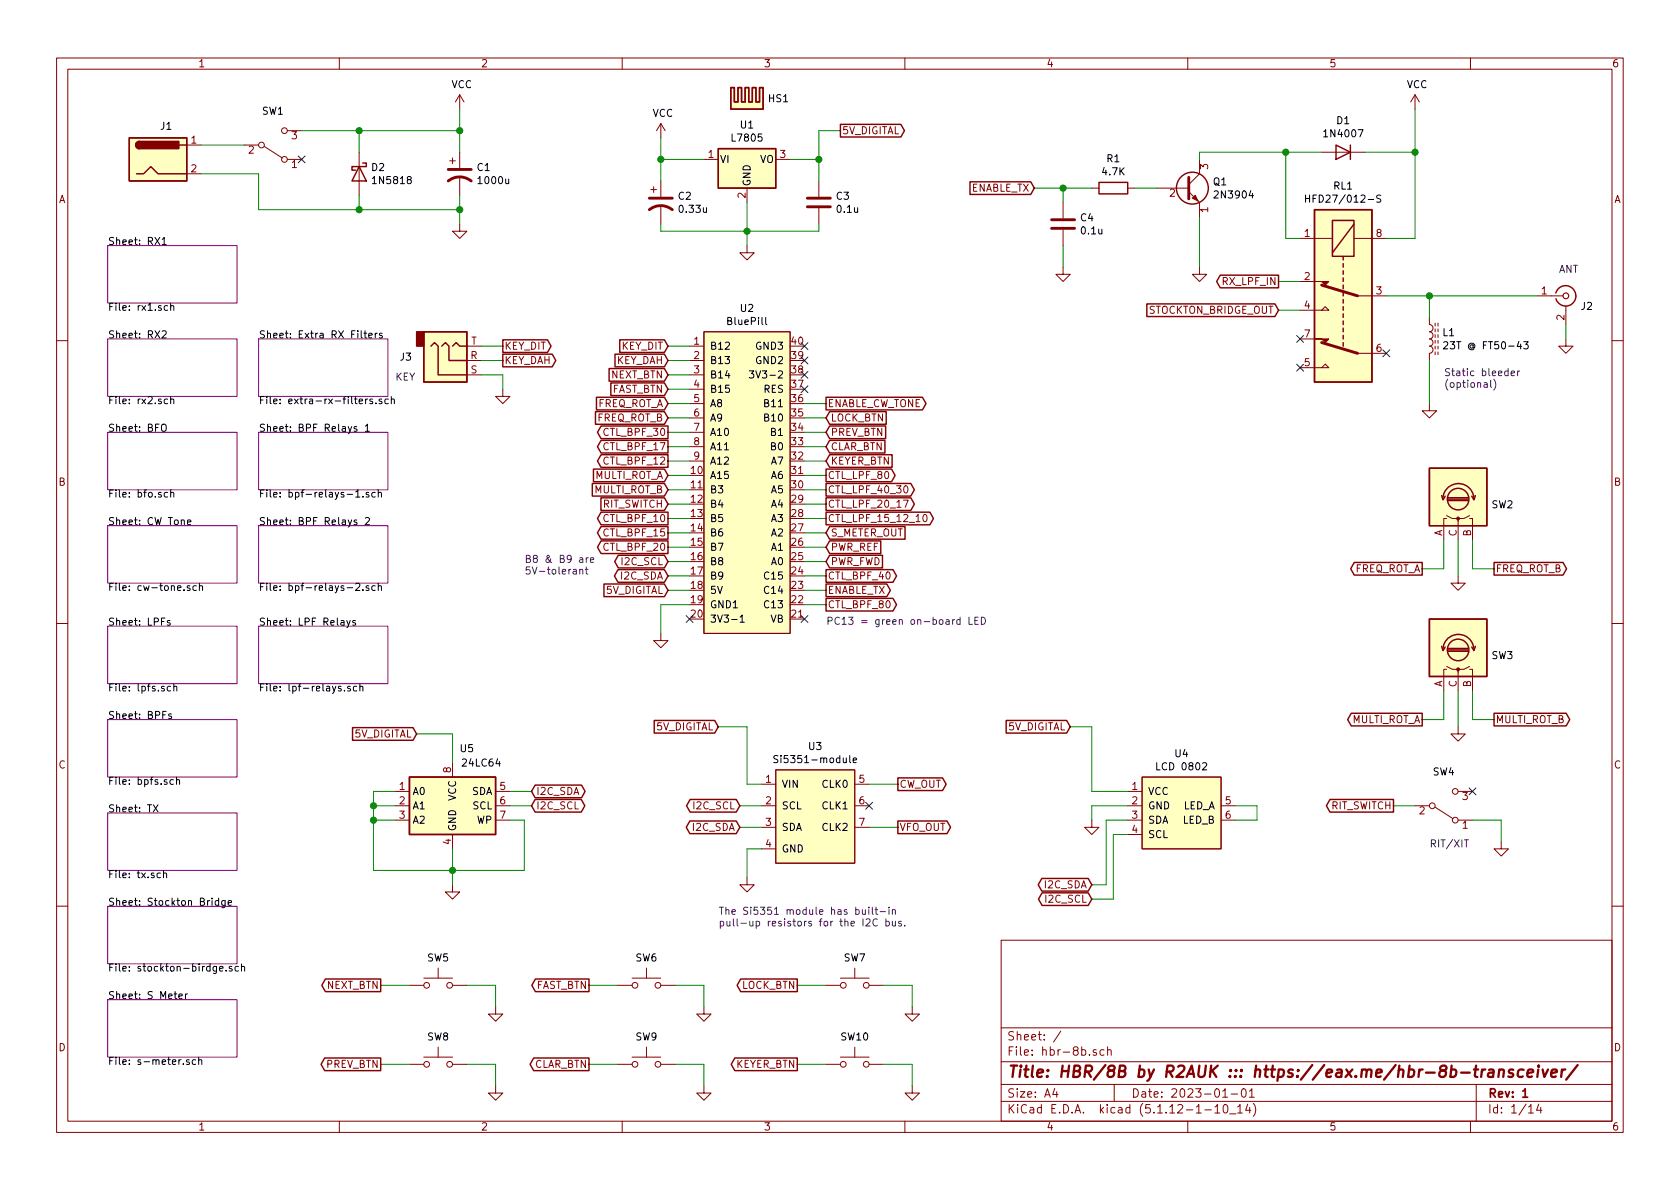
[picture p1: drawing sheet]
EESchema Schematic File Version 4
EELAYER 30 0
EELAYER END
$Descr A4 11693 8268
encoding utf-8
Sheet 1 14
Title "HBR/8B by R2AUK ::: https://eax.me/hbr-8b-transceiver/"
Date "2023-01-01"
Rev "1"
Comp ""
Comment1 ""
Comment2 ""
Comment3 ""
Comment4 ""
$EndDescr
$Sheet
S 750  4350 900  400 
U 62866BC1
F0 "LPFs" 50
F1 "lpfs.sch" 50
$EndSheet
$Sheet
S 750  5000 900  400 
U 628FB22A
F0 "BPFs" 50
F1 "bpfs.sch" 50
$EndSheet
$Comp
L Connector:Barrel_Jack J1
U 1 1
P 1100 1100
F 0 "J1" H 1157 1333 50  0000 C CNN
F 1 "Barrel_Jack" H 1157 1334 50  0001 C CNN
F 2 "" H 1150 1060 50  0001 C CNN
F 3 "~" H 1150 1060 50  0001 C CNN
	1    1100 1100
	1    0    0    -1  
$EndComp
$Comp
L Switch:SW_SPDT SW1
U 1 1
P 1900 1000
F 0 "SW1" H 1900 767 50  0000 C CNN
F 1 "SW_SPDT" H 1900 766 50  0001 C CNN
F 2 "" H 1900 1000 50  0001 C CNN
F 3 "~" H 1900 1000 50  0001 C CNN
	1    1900 1000
	1    0    0    1   
$EndComp
$Comp
L Diode:1N5818 D2
U 1 1
P 2500 1200
F 0 "D2" V 2454 1280 50  0000 L CNN
F 1 "1N5818" V 2545 1280 50  0000 L CNN
F 2 "Diode_THT:D_DO-41_SOD81_P10.16mm_Horizontal" H 2500 1025 50  0001 C CNN
F 3 "http://www.vishay.com/docs/88525/1n5817.pdf" H 2500 1200 50  0001 C CNN
	1    2500 1200
	0    1    1    0   
$EndComp
$Comp
L Device:CP1 C1
U 1 1
P 3200 1200
F 0 "C1" H 3315 1246 50  0000 L CNN
F 1 "1000u" H 3315 1155 50  0000 L CNN
F 2 "" H 3200 1200 50  0001 C CNN
F 3 "~" H 3200 1200 50  0001 C CNN
	1    3200 1200
	1    0    0    -1  
$EndComp
$Comp
L power:GND #PWR04
U 1 1
P 3200 1550
F 0 "#PWR04" H 3200 1300 50  0001 C CNN
F 1 "GND" H 3205 1377 50  0001 C CNN
F 2 "" H 3200 1550 50  0001 C CNN
F 3 "" H 3200 1550 50  0001 C CNN
	1    3200 1550
	1    0    0    -1  
$EndComp
$Comp
L power:VCC #PWR01
U 1 1
P 3200 750
F 0 "#PWR01" H 3200 600 50  0001 C CNN
F 1 "VCC" H 3215 923 50  0000 C CNN
F 2 "" H 3200 750 50  0001 C CNN
F 3 "" H 3200 750 50  0001 C CNN
	1    3200 750 
	1    0    0    -1  
$EndComp
NoConn ~ 2100 1100
Wire Wire Line
	1400 1000 1700 1000
Wire Wire Line
	3200 900  3200 750 
Wire Wire Line
	1400 1200 1800 1200
Wire Wire Line
	1800 1200 1800 1450
Wire Wire Line
	1800 1450 2500 1450
Wire Wire Line
	3200 1450 3200 1550
Wire Wire Line
	3200 1450 3200 1350
Connection ~ 3200 1450
Wire Wire Line
	3200 1050 3200 900 
Connection ~ 3200 900 
Wire Wire Line
	2100 900  2500 900 
Wire Wire Line
	2500 900  2500 1050
Connection ~ 2500 900 
Wire Wire Line
	2500 900  3200 900 
Wire Wire Line
	2500 1350 2500 1450
Connection ~ 2500 1450
Wire Wire Line
	2500 1450 3200 1450
$Sheet
S 750  3000 900  400 
U 62C0C022
F0 "BFO" 50
F1 "bfo.sch" 50
$EndSheet
$Sheet
S 750  2350 900  400 
U 62CCEF11
F0 "RX2" 50
F1 "rx2.sch" 50
$EndSheet
$Sheet
S 750  1700 900  400 
U 62CCF0D3
F0 "RX1" 50
F1 "rx1.sch" 50
$EndSheet
$Comp
L Relay:G2RL-2-ASI-DC5 RL?
U 1 1
P 9350 2050
AR Path="/62866BC1/62EBD5F8" Ref="RL?"  Part="1" 
AR Path="/628FB22A/62EBD5F8" Ref="RL?"  Part="1" 
AR Path="/62EBD5F8" Ref="RL1"  Part="1" 
F 0 "RL1" V 8583 2050 50  0000 C CNN
F 1 "HFD27/012-S" V 8674 2050 50  0000 C CNN
F 2 "Relay_THT:Relay_DPDT_Omron_G2RL" H 10000 2000 50  0001 L CNN
F 3 "https://omronfs.omron.com/en_US/ecb/products/pdf/en-g2rl.pdf" H 9350 2050 50  0001 C CNN
	1    9350 2050
	0    -1   1    0   
$EndComp
$Comp
L My_Library:BluePill U2
U 1 1
P 5200 2100
F 0 "U2" H 5200 2065 50  0000 C CNN
F 1 "BluePill" H 5200 1974 50  0000 C CNN
F 2 "" H 5200 2100 50  0001 C CNN
F 3 "" H 5200 2100 50  0001 C CNN
	1    5200 2100
	1    0    0    -1  
$EndComp
Text GLabel 4650 2500 0    50   Input ~ 0
KEY_DAH
Text GLabel 5750 2800 2    50   Output ~ 0
ENABLE_CW_TONE
Text GLabel 4650 2800 0    50   Input ~ 0
FREQ_ROT_A
Text GLabel 4650 2900 0    50   Input ~ 0
FREQ_ROT_B
Text GLabel 4650 3000 0    50   Output ~ 0
CTL_BPF_30
Text GLabel 4650 3100 0    50   Output ~ 0
CTL_BPF_17
Text GLabel 4650 3200 0    50   Output ~ 0
CTL_BPF_12
Text GLabel 4650 3300 0    50   Input ~ 0
MULTI_ROT_A
Text GLabel 4650 3400 0    50   Input ~ 0
MULTI_ROT_B
Text GLabel 4650 3500 0    50   Input ~ 0
RIT_SWITCH
Text GLabel 4650 3900 0    50   BiDi ~ 0
I2C_SCL
Text GLabel 4650 4000 0    50   BiDi ~ 0
I2C_SDA
NoConn ~ 4800 4300
Text GLabel 4650 4100 0    50   Input ~ 0
5V_DIGITAL
$Comp
L power:GND #PWR012
U 1 1
P 4600 4400
F 0 "#PWR012" H 4600 4150 50  0001 C CNN
F 1 "GND" H 4605 4227 50  0001 C CNN
F 2 "" H 4600 4400 50  0001 C CNN
F 3 "" H 4600 4400 50  0001 C CNN
	1    4600 4400
	1    0    0    -1  
$EndComp
Wire Wire Line
	4600 4400 4600 4200
Wire Wire Line
	4600 4200 4800 4200
NoConn ~ 5600 2400
NoConn ~ 5600 2500
NoConn ~ 5600 2600
NoConn ~ 5600 2700
Text GLabel 4650 2400 0    50   Input ~ 0
KEY_DIT
Text GLabel 4650 2700 0    50   Input ~ 0
FAST_BTN
Text GLabel 5750 3200 2    50   Input ~ 0
KEYER_BTN
Text GLabel 5750 3000 2    50   Input ~ 0
PREV_BTN
Text GLabel 5750 3100 2    50   Input ~ 0
CLAR_BTN
Text GLabel 4650 2600 0    50   Input ~ 0
NEXT_BTN
Text GLabel 5750 2900 2    50   Input ~ 0
LOCK_BTN
NoConn ~ 5600 4300
Wire Wire Line
	4650 2400 4800 2400
Wire Wire Line
	4800 2500 4650 2500
Wire Wire Line
	4650 2800 4800 2800
Wire Wire Line
	4800 2900 4650 2900
Wire Wire Line
	4800 3000 4650 3000
Wire Wire Line
	4650 3100 4800 3100
Wire Wire Line
	4800 3200 4650 3200
Wire Wire Line
	4650 3300 4800 3300
Wire Wire Line
	4800 3400 4650 3400
Wire Wire Line
	4650 3500 4800 3500
Wire Wire Line
	4650 3900 4800 3900
Wire Wire Line
	4650 4000 4800 4000
Wire Wire Line
	4650 4100 4800 4100
$Comp
L Regulator_Linear:LM7805_TO220 U?
U 1 1
P 5200 1100
AR Path="/62CCEF11/62CC3177" Ref="U?"  Part="1" 
AR Path="/62CC3177" Ref="U1"  Part="1" 
F 0 "U1" H 5200 1342 50  0000 C CNN
F 1 "L7805" H 5200 1251 50  0000 C CNN
F 2 "Package_TO_SOT_THT:TO-220-3_Vertical" H 5200 1325 50  0001 C CIN
F 3 "http://www.fairchildsemi.com/ds/LM/LM7805.pdf" H 5200 1050 50  0001 C CNN
	1    5200 1100
	1    0    0    -1  
$EndComp
$Comp
L power:GND #PWR?
U 1 1
P 5200 1700
AR Path="/62C0C022/62CC317D" Ref="#PWR?"  Part="1" 
AR Path="/62CCEF11/62CC317D" Ref="#PWR?"  Part="1" 
AR Path="/62CC317D" Ref="#PWR05"  Part="1" 
F 0 "#PWR05" H 5200 1450 50  0001 C CNN
F 1 "GND" H 5205 1527 50  0001 C CNN
F 2 "" H 5200 1700 50  0001 C CNN
F 3 "" H 5200 1700 50  0001 C CNN
	1    5200 1700
	1    0    0    -1  
$EndComp
$Comp
L Device:CP1 C?
U 1 1
P 4600 1400
AR Path="/62CCEF11/62CC3183" Ref="C?"  Part="1" 
AR Path="/62CC3183" Ref="C2"  Part="1" 
F 0 "C2" H 4715 1446 50  0000 L CNN
F 1 "0.33u" H 4715 1355 50  0000 L CNN
F 2 "" H 4600 1400 50  0001 C CNN
F 3 "~" H 4600 1400 50  0001 C CNN
	1    4600 1400
	1    0    0    -1  
$EndComp
$Comp
L Device:C C?
U 1 1
P 5700 1400
AR Path="/62C0C022/62CC3189" Ref="C?"  Part="1" 
AR Path="/62CCEF11/62CC3189" Ref="C?"  Part="1" 
AR Path="/62CC3189" Ref="C3"  Part="1" 
F 0 "C3" H 5815 1446 50  0000 L CNN
F 1 "0.1u" H 5815 1355 50  0000 L CNN
F 2 "" H 5738 1250 50  0001 C CNN
F 3 "~" H 5700 1400 50  0001 C CNN
	1    5700 1400
	1    0    0    -1  
$EndComp
$Comp
L power:VCC #PWR?
U 1 1
P 4600 950
AR Path="/62C0C022/62CC318F" Ref="#PWR?"  Part="1" 
AR Path="/62CCEF11/62CC318F" Ref="#PWR?"  Part="1" 
AR Path="/62CC318F" Ref="#PWR03"  Part="1" 
F 0 "#PWR03" H 4600 800 50  0001 C CNN
F 1 "VCC" H 4615 1123 50  0000 C CNN
F 2 "" H 4600 950 50  0001 C CNN
F 3 "" H 4600 950 50  0001 C CNN
	1    4600 950 
	1    0    0    -1  
$EndComp
Text GLabel 5850 900  2    50   Output ~ 0
5V_DIGITAL
Wire Wire Line
	4600 1550 4600 1600
Wire Wire Line
	4600 1600 5200 1600
Wire Wire Line
	5200 1600 5200 1700
Wire Wire Line
	5200 1600 5700 1600
Wire Wire Line
	5700 1600 5700 1550
Connection ~ 5200 1600
Wire Wire Line
	5700 1250 5700 1100
Wire Wire Line
	5700 900  5850 900 
Wire Wire Line
	5700 1100 5500 1100
Connection ~ 5700 1100
Wire Wire Line
	5700 1100 5700 900 
Wire Wire Line
	4600 950  4600 1100
Wire Wire Line
	4900 1100 4600 1100
Connection ~ 4600 1100
Wire Wire Line
	4600 1100 4600 1250
Wire Wire Line
	5200 1400 5200 1600
Text Notes 3650 4000 0    50   ~ 0
B8 & B9 are \n5V-tolerant
$Comp
L Mechanical:Heatsink HS1
U 1 1
P 5200 750
F 0 "HS1" H 5342 825 50  0000 L CNN
F 1 "Heatsink" H 5342 780 50  0001 L CNN
F 2 "" H 5212 750 50  0001 C CNN
F 3 "~" H 5212 750 50  0001 C CNN
	1    5200 750 
	1    0    0    -1  
$EndComp
Wire Wire Line
	4650 2600 4800 2600
Wire Wire Line
	4650 2700 4800 2700
Wire Wire Line
	5750 2800 5600 2800
Wire Wire Line
	5600 2900 5750 2900
Wire Wire Line
	5750 3000 5600 3000
Wire Wire Line
	5600 3100 5750 3100
Wire Wire Line
	5600 3200 5750 3200
$Comp
L Diode:1N4007 D1
U 1 1
P 9350 1050
F 0 "D1" H 9350 833 50  0000 C CNN
F 1 "1N4007" H 9350 924 50  0000 C CNN
F 2 "Diode_THT:D_DO-41_SOD81_P10.16mm_Horizontal" H 9350 875 50  0001 C CNN
F 3 "http://www.vishay.com/docs/88503/1n4001.pdf" H 9350 1050 50  0001 C CNN
	1    9350 1050
	-1   0    0    1   
$EndComp
$Comp
L power:VCC #PWR02
U 1 1
P 9850 750
F 0 "#PWR02" H 9850 600 50  0001 C CNN
F 1 "VCC" H 9865 923 50  0000 C CNN
F 2 "" H 9850 750 50  0001 C CNN
F 3 "" H 9850 750 50  0001 C CNN
	1    9850 750 
	1    0    0    -1  
$EndComp
$Comp
L Transistor_BJT:2N3904 Q1
U 1 1
P 8250 1300
F 0 "Q1" H 8440 1346 50  0000 L CNN
F 1 "2N3904" H 8440 1255 50  0000 L CNN
F 2 "Package_TO_SOT_THT:TO-92_Inline" H 8450 1225 50  0001 L CIN
F 3 "https://www.fairchildsemi.com/datasheets/2N/2N3904.pdf" H 8250 1300 50  0001 L CNN
	1    8250 1300
	1    0    0    -1  
$EndComp
$Comp
L Device:R R1
U 1 1
P 7750 1300
F 0 "R1" V 7543 1300 50  0000 C CNN
F 1 "4.7K" V 7634 1300 50  0000 C CNN
F 2 "" V 7680 1300 50  0001 C CNN
F 3 "~" H 7750 1300 50  0001 C CNN
	1    7750 1300
	0    1    1    0   
$EndComp
$Comp
L power:GND #PWR07
U 1 1
P 8350 1850
F 0 "#PWR07" H 8350 1600 50  0001 C CNN
F 1 "GND" H 8355 1677 50  0001 C CNN
F 2 "" H 8350 1850 50  0001 C CNN
F 3 "" H 8350 1850 50  0001 C CNN
	1    8350 1850
	1    0    0    -1  
$EndComp
NoConn ~ 9050 2350
NoConn ~ 9050 2550
$Comp
L Connector:Conn_Coaxial J2
U 1 1
P 10900 2050
F 0 "J2" H 11000 1979 50  0000 L CNN
F 1 "Conn_Coaxial" H 11000 1934 50  0001 L CNN
F 2 "" H 10900 2050 50  0001 C CNN
F 3 " ~" H 10900 2050 50  0001 C CNN
	1    10900 2050
	1    0    0    -1  
$EndComp
NoConn ~ 9650 2450
$Comp
L power:GND #PWR08
U 1 1
P 10900 2350
F 0 "#PWR08" H 10900 2100 50  0001 C CNN
F 1 "GND" H 10905 2177 50  0001 C CNN
F 2 "" H 10900 2350 50  0001 C CNN
F 3 "" H 10900 2350 50  0001 C CNN
	1    10900 2350
	1    0    0    -1  
$EndComp
Text GLabel 8900 1950 0    50   Output ~ 0
RX_LPF_IN
Text GLabel 8900 2150 0    50   Input ~ 0
STOCKTON_BRIDGE_OUT
Text Notes 10850 1900 0    50   ~ 0
ANT
Wire Wire Line
	10900 2350 10900 2250
Wire Wire Line
	9050 1950 8900 1950
Wire Wire Line
	9050 2150 8900 2150
Wire Wire Line
	9650 1650 9850 1650
Wire Wire Line
	9850 1650 9850 1050
Wire Wire Line
	9050 1650 8950 1650
Wire Wire Line
	8950 1650 8950 1050
Wire Wire Line
	8950 1050 9200 1050
Wire Wire Line
	9500 1050 9850 1050
Connection ~ 9850 1050
Wire Wire Line
	9850 1050 9850 750 
Wire Wire Line
	8350 1100 8350 1050
Wire Wire Line
	8350 1050 8950 1050
Connection ~ 8950 1050
Wire Wire Line
	8050 1300 7900 1300
Text Notes 5750 4350 0    50   ~ 0
PC13 = green on-board LED
Text GLabel 7200 1300 0    50   Input ~ 0
ENABLE_TX
$Comp
L Connector:AudioJack3 J3
U 1 1
P 3150 2500
F 0 "J3" H 2871 2479 50  0000 R CNN
F 1 "AudioJack3" H 2871 2524 50  0001 R CNN
F 2 "" H 3150 2500 50  0001 C CNN
F 3 "~" H 3150 2500 50  0001 C CNN
	1    3150 2500
	1    0    0    1   
$EndComp
Text Notes 2750 2650 0    50   ~ 0
KEY
Text GLabel 3500 2400 2    50   Output ~ 0
KEY_DIT
Text GLabel 3500 2500 2    50   Output ~ 0
KEY_DAH
$Comp
L power:GND #PWR09
U 1 1
P 3500 2700
F 0 "#PWR09" H 3500 2450 50  0001 C CNN
F 1 "GND" H 3505 2527 50  0001 C CNN
F 2 "" H 3500 2700 50  0001 C CNN
F 3 "" H 3500 2700 50  0001 C CNN
	1    3500 2700
	1    0    0    -1  
$EndComp
Wire Wire Line
	3500 2700 3500 2600
Wire Wire Line
	3500 2600 3350 2600
Wire Wire Line
	3500 2500 3350 2500
Wire Wire Line
	3350 2400 3500 2400
$Comp
L Device:Rotary_Encoder SW2
U 1 1
P 10150 3450
F 0 "SW2" V 10093 3220 50  0000 R CNN
F 1 "Rotary_Encoder" V 10048 3220 50  0001 R CNN
F 2 "" H 10000 3610 50  0001 C CNN
F 3 "~" H 10150 3710 50  0001 C CNN
	1    10150 3450
	0    -1   -1   0   
$EndComp
$Comp
L power:GND #PWR011
U 1 1
P 10150 4000
F 0 "#PWR011" H 10150 3750 50  0001 C CNN
F 1 "GND" H 10155 3827 50  0001 C CNN
F 2 "" H 10150 4000 50  0001 C CNN
F 3 "" H 10150 4000 50  0001 C CNN
	1    10150 4000
	1    0    0    -1  
$EndComp
Wire Wire Line
	10150 4000 10150 3750
Text GLabel 9900 3950 0    50   Output ~ 0
FREQ_ROT_A
Text GLabel 10400 3950 2    50   Output ~ 0
FREQ_ROT_B
Wire Wire Line
	9900 3950 10050 3950
Wire Wire Line
	10050 3950 10050 3750
Wire Wire Line
	10400 3950 10250 3950
Wire Wire Line
	10250 3950 10250 3750
$Comp
L Device:Rotary_Encoder SW3
U 1 1
P 10150 4500
F 0 "SW3" V 10093 4270 50  0000 R CNN
F 1 "Rotary_Encoder" V 10048 4270 50  0001 R CNN
F 2 "" H 10000 4660 50  0001 C CNN
F 3 "~" H 10150 4760 50  0001 C CNN
	1    10150 4500
	0    -1   -1   0   
$EndComp
$Comp
L power:GND #PWR013
U 1 1
P 10150 5050
F 0 "#PWR013" H 10150 4800 50  0001 C CNN
F 1 "GND" H 10155 4877 50  0001 C CNN
F 2 "" H 10150 5050 50  0001 C CNN
F 3 "" H 10150 5050 50  0001 C CNN
	1    10150 5050
	1    0    0    -1  
$EndComp
Wire Wire Line
	10150 5050 10150 4800
Text GLabel 9900 5000 0    50   Output ~ 0
MULTI_ROT_A
Text GLabel 10400 5000 2    50   Output ~ 0
MULTI_ROT_B
Wire Wire Line
	9900 5000 10050 5000
Wire Wire Line
	10050 5000 10050 4800
Wire Wire Line
	10400 5000 10250 5000
Wire Wire Line
	10250 5000 10250 4800
$Comp
L Switch:SW_SPDT SW4
U 1 1
P 10050 5600
F 0 "SW4" H 10050 5367 50  0000 C CNN
F 1 "SW_SPDT" H 10050 5366 50  0001 C CNN
F 2 "" H 10050 5600 50  0001 C CNN
F 3 "~" H 10050 5600 50  0001 C CNN
	1    10050 5600
	1    0    0    1   
$EndComp
Text Notes 9950 5900 0    50   ~ 0
RIT/XIT
Text GLabel 9700 5600 0    50   Output ~ 0
RIT_SWITCH
Wire Wire Line
	9700 5600 9850 5600
NoConn ~ 10250 5500
$Comp
L power:GND #PWR015
U 1 1
P 10450 5850
F 0 "#PWR015" H 10450 5600 50  0001 C CNN
F 1 "GND" H 10455 5677 50  0001 C CNN
F 2 "" H 10450 5850 50  0001 C CNN
F 3 "" H 10450 5850 50  0001 C CNN
	1    10450 5850
	1    0    0    -1  
$EndComp
Wire Wire Line
	10450 5850 10450 5700
Wire Wire Line
	10450 5700 10250 5700
$Comp
L Memory_EEPROM:24LC64 U5
U 1 1
P 3150 5600
F 0 "U5" H 3250 6000 50  0000 C CNN
F 1 "24LC64" H 3350 5900 50  0000 C CNN
F 2 "" H 3150 5600 50  0001 C CNN
F 3 "http://ww1.microchip.com/downloads/en/DeviceDoc/21189f.pdf" H 3150 5600 50  0001 C CNN
	1    3150 5600
	1    0    0    -1  
$EndComp
Text GLabel 2900 5100 0    50   Input ~ 0
5V_DIGITAL
Wire Wire Line
	2900 5100 3150 5100
Wire Wire Line
	3150 5100 3150 5300
$Comp
L power:GND #PWR017
U 1 1
P 3150 6150
F 0 "#PWR017" H 3150 5900 50  0001 C CNN
F 1 "GND" H 3155 5977 50  0001 C CNN
F 2 "" H 3150 6150 50  0001 C CNN
F 3 "" H 3150 6150 50  0001 C CNN
	1    3150 6150
	1    0    0    -1  
$EndComp
Wire Wire Line
	3150 6150 3150 6050
Wire Wire Line
	3150 6050 3650 6050
Wire Wire Line
	3650 6050 3650 5700
Wire Wire Line
	3650 5700 3550 5700
Connection ~ 3150 6050
Wire Wire Line
	3150 6050 3150 5900
Wire Wire Line
	3150 6050 2600 6050
Wire Wire Line
	2600 6050 2600 5700
Wire Wire Line
	2600 5500 2750 5500
Wire Wire Line
	2750 5600 2600 5600
Connection ~ 2600 5600
Wire Wire Line
	2600 5600 2600 5500
Wire Wire Line
	2600 5700 2750 5700
Connection ~ 2600 5700
Wire Wire Line
	2600 5700 2600 5600
Text GLabel 3700 5600 2    50   BiDi ~ 0
I2C_SCL
Text GLabel 3700 5500 2    50   BiDi ~ 0
I2C_SDA
Wire Wire Line
	3700 5500 3550 5500
Wire Wire Line
	3550 5600 3700 5600
$Comp
L My_Library:Si5351-module U3
U 1 1
P 5650 5250
F 0 "U3" H 5675 5315 50  0000 C CNN
F 1 "Si5351-module" H 5675 5224 50  0000 C CNN
F 2 "" H 5650 5250 50  0001 C CNN
F 3 "" H 5650 5250 50  0001 C CNN
	1    5650 5250
	1    0    0    -1  
$EndComp
NoConn ~ 6050 5600
Text GLabel 6250 5750 2    50   Output ~ 0
VFO_OUT
Wire Wire Line
	6250 5750 6050 5750
Text GLabel 6250 5450 2    50   Output ~ 0
CW_OUT
Wire Wire Line
	6250 5450 6050 5450
$Comp
L power:GND #PWR016
U 1 1
P 5200 6100
F 0 "#PWR016" H 5200 5850 50  0001 C CNN
F 1 "GND" H 5205 5927 50  0001 C CNN
F 2 "" H 5200 6100 50  0001 C CNN
F 3 "" H 5200 6100 50  0001 C CNN
	1    5200 6100
	1    0    0    -1  
$EndComp
Wire Wire Line
	5200 6100 5200 5900
Wire Wire Line
	5200 5900 5300 5900
Text GLabel 5000 5050 0    50   Input ~ 0
5V_DIGITAL
Wire Wire Line
	5200 5450 5300 5450
Text GLabel 5150 5750 0    50   BiDi ~ 0
I2C_SDA
Text GLabel 5150 5600 0    50   BiDi ~ 0
I2C_SCL
Wire Wire Line
	5150 5600 5300 5600
Wire Wire Line
	5300 5750 5150 5750
Wire Wire Line
	5000 5050 5200 5050
Wire Wire Line
	5200 5050 5200 5450
Text Notes 5000 6450 0    50   ~ 0
The Si5351 module has built-in\npull-up resistors for the I2C bus.
$Comp
L My_Library:LCD-module U4
U 1 1
P 8200 5350
F 0 "U4" H 8225 5465 50  0000 C CNN
F 1 "LCD 0802" H 8225 5374 50  0000 C CNN
F 2 "" H 8200 5350 50  0001 C CNN
F 3 "" H 8200 5350 50  0001 C CNN
	1    8200 5350
	1    0    0    -1  
$EndComp
Text GLabel 7450 5050 0    50   Input ~ 0
5V_DIGITAL
Wire Wire Line
	7450 5050 7600 5050
Wire Wire Line
	7600 5050 7600 5500
$Comp
L power:GND #PWR014
U 1 1
P 7600 5700
F 0 "#PWR014" H 7600 5450 50  0001 C CNN
F 1 "GND" H 7605 5527 50  0001 C CNN
F 2 "" H 7600 5700 50  0001 C CNN
F 3 "" H 7600 5700 50  0001 C CNN
	1    7600 5700
	1    0    0    -1  
$EndComp
Text GLabel 7600 6250 0    50   BiDi ~ 0
I2C_SCL
Text GLabel 7600 6150 0    50   BiDi ~ 0
I2C_SDA
Wire Wire Line
	7600 6250 7750 6250
Wire Wire Line
	7750 6250 7750 5800
Wire Wire Line
	7750 5800 7850 5800
Wire Wire Line
	7850 5700 7700 5700
Wire Wire Line
	7700 5700 7700 6150
Wire Wire Line
	7700 6150 7600 6150
Wire Wire Line
	7600 5700 7600 5600
Wire Wire Line
	7600 5600 7850 5600
Wire Wire Line
	7600 5500 7850 5500
Wire Wire Line
	8600 5600 8750 5600
Wire Wire Line
	8750 5600 8750 5700
Wire Wire Line
	8750 5700 8600 5700
$Comp
L Switch:SW_Push SW5
U 1 1
P 3050 6850
F 0 "SW5" H 3050 7043 50  0000 C CNN
F 1 "SW_Push" H 3050 7044 50  0001 C CNN
F 2 "" H 3050 7050 50  0001 C CNN
F 3 "~" H 3050 7050 50  0001 C CNN
	1    3050 6850
	1    0    0    -1  
$EndComp
Text GLabel 2650 6850 0    50   Output ~ 0
NEXT_BTN
$Comp
L power:GND #PWR018
U 1 1
P 3450 7000
F 0 "#PWR018" H 3450 6750 50  0001 C CNN
F 1 "GND" H 3455 6827 50  0001 C CNN
F 2 "" H 3450 7000 50  0001 C CNN
F 3 "" H 3450 7000 50  0001 C CNN
	1    3450 7000
	1    0    0    -1  
$EndComp
Wire Wire Line
	3450 7000 3450 6850
Wire Wire Line
	3450 6850 3250 6850
Wire Wire Line
	2850 6850 2650 6850
$Comp
L Switch:SW_Push SW6
U 1 1
P 4500 6850
F 0 "SW6" H 4500 7043 50  0000 C CNN
F 1 "SW_Push" H 4500 7044 50  0001 C CNN
F 2 "" H 4500 7050 50  0001 C CNN
F 3 "~" H 4500 7050 50  0001 C CNN
	1    4500 6850
	1    0    0    -1  
$EndComp
Text GLabel 4100 6850 0    50   Output ~ 0
FAST_BTN
$Comp
L power:GND #PWR019
U 1 1
P 4900 7000
F 0 "#PWR019" H 4900 6750 50  0001 C CNN
F 1 "GND" H 4905 6827 50  0001 C CNN
F 2 "" H 4900 7000 50  0001 C CNN
F 3 "" H 4900 7000 50  0001 C CNN
	1    4900 7000
	1    0    0    -1  
$EndComp
Wire Wire Line
	4900 7000 4900 6850
Wire Wire Line
	4900 6850 4700 6850
Wire Wire Line
	4300 6850 4100 6850
$Comp
L Switch:SW_Push SW7
U 1 1
P 5950 6850
F 0 "SW7" H 5950 7043 50  0000 C CNN
F 1 "SW_Push" H 5950 7044 50  0001 C CNN
F 2 "" H 5950 7050 50  0001 C CNN
F 3 "~" H 5950 7050 50  0001 C CNN
	1    5950 6850
	1    0    0    -1  
$EndComp
Text GLabel 5550 6850 0    50   Output ~ 0
LOCK_BTN
$Comp
L power:GND #PWR020
U 1 1
P 6350 7000
F 0 "#PWR020" H 6350 6750 50  0001 C CNN
F 1 "GND" H 6355 6827 50  0001 C CNN
F 2 "" H 6350 7000 50  0001 C CNN
F 3 "" H 6350 7000 50  0001 C CNN
	1    6350 7000
	1    0    0    -1  
$EndComp
Wire Wire Line
	6350 7000 6350 6850
Wire Wire Line
	6350 6850 6150 6850
Wire Wire Line
	5750 6850 5550 6850
$Comp
L Switch:SW_Push SW8
U 1 1
P 3050 7400
F 0 "SW8" H 3050 7593 50  0000 C CNN
F 1 "SW_Push" H 3050 7594 50  0001 C CNN
F 2 "" H 3050 7600 50  0001 C CNN
F 3 "~" H 3050 7600 50  0001 C CNN
	1    3050 7400
	1    0    0    -1  
$EndComp
Text GLabel 2650 7400 0    50   Output ~ 0
PREV_BTN
$Comp
L power:GND #PWR021
U 1 1
P 3450 7550
F 0 "#PWR021" H 3450 7300 50  0001 C CNN
F 1 "GND" H 3455 7377 50  0001 C CNN
F 2 "" H 3450 7550 50  0001 C CNN
F 3 "" H 3450 7550 50  0001 C CNN
	1    3450 7550
	1    0    0    -1  
$EndComp
Wire Wire Line
	3450 7550 3450 7400
Wire Wire Line
	3450 7400 3250 7400
Wire Wire Line
	2850 7400 2650 7400
$Comp
L Switch:SW_Push SW9
U 1 1
P 4500 7400
F 0 "SW9" H 4500 7593 50  0000 C CNN
F 1 "SW_Push" H 4500 7594 50  0001 C CNN
F 2 "" H 4500 7600 50  0001 C CNN
F 3 "~" H 4500 7600 50  0001 C CNN
	1    4500 7400
	1    0    0    -1  
$EndComp
Text GLabel 4100 7400 0    50   Output ~ 0
CLAR_BTN
$Comp
L power:GND #PWR022
U 1 1
P 4900 7550
F 0 "#PWR022" H 4900 7300 50  0001 C CNN
F 1 "GND" H 4905 7377 50  0001 C CNN
F 2 "" H 4900 7550 50  0001 C CNN
F 3 "" H 4900 7550 50  0001 C CNN
	1    4900 7550
	1    0    0    -1  
$EndComp
Wire Wire Line
	4900 7550 4900 7400
Wire Wire Line
	4900 7400 4700 7400
Wire Wire Line
	4300 7400 4100 7400
$Comp
L Switch:SW_Push SW10
U 1 1
P 5950 7400
F 0 "SW10" H 5950 7593 50  0000 C CNN
F 1 "SW_Push" H 5950 7594 50  0001 C CNN
F 2 "" H 5950 7600 50  0001 C CNN
F 3 "~" H 5950 7600 50  0001 C CNN
	1    5950 7400
	1    0    0    -1  
$EndComp
Text GLabel 5550 7400 0    50   Output ~ 0
KEYER_BTN
$Comp
L power:GND #PWR023
U 1 1
P 6350 7550
F 0 "#PWR023" H 6350 7300 50  0001 C CNN
F 1 "GND" H 6355 7377 50  0001 C CNN
F 2 "" H 6350 7550 50  0001 C CNN
F 3 "" H 6350 7550 50  0001 C CNN
	1    6350 7550
	1    0    0    -1  
$EndComp
Wire Wire Line
	6350 7550 6350 7400
Wire Wire Line
	6350 7400 6150 7400
Wire Wire Line
	5750 7400 5550 7400
$Sheet
S 750  3650 900  400 
U 62E8F1F8
F0 "CW Tone" 50
F1 "cw-tone.sch" 50
$EndSheet
$Sheet
S 750  5650 900  400 
U 62F29452
F0 "TX" 50
F1 "tx.sch" 50
$EndSheet
Text GLabel 5750 3800 2    50   Input ~ 0
PWR_REF
Text GLabel 5750 3900 2    50   Input ~ 0
PWR_FWD
Wire Wire Line
	5600 3800 5750 3800
Wire Wire Line
	5750 3900 5600 3900
Wire Wire Line
	5750 4100 5600 4100
Text GLabel 5750 4100 2    50   Output ~ 0
ENABLE_TX
$Sheet
S 750  6300 900  400 
U 6309584E
F0 "Stockton Bridge" 50
F1 "stockton-birdge.sch" 50
$EndSheet
$Sheet
S 750  6950 900  400 
U 63102909
F0 "S Meter" 50
F1 "s-meter.sch" 50
$EndSheet
Text GLabel 5750 3700 2    50   Input ~ 0
S_METER_OUT
Wire Wire Line
	5750 3700 5600 3700
$Sheet
S 1800 4350 900  400 
U 63A27CB7
F0 "LPF Relays" 50
F1 "lpf-relays.sch" 50
$EndSheet
Text GLabel 5750 3300 2    50   Output ~ 0
CTL_LPF_80
Text GLabel 5750 3400 2    50   Output ~ 0
CTL_LPF_40_30
Text GLabel 5750 3500 2    50   Output ~ 0
CTL_LPF_20_17
Text GLabel 5750 3600 2    50   Output ~ 0
CTL_LPF_15_12_10
Wire Wire Line
	5600 3300 5750 3300
Wire Wire Line
	5600 3400 5750 3400
Wire Wire Line
	5600 3500 5750 3500
Wire Wire Line
	5600 3600 5750 3600
Text GLabel 5750 4200 2    50   Output ~ 0
CTL_BPF_80
Text GLabel 5750 4000 2    50   Output ~ 0
CTL_BPF_40
Text GLabel 4650 3800 0    50   Output ~ 0
CTL_BPF_20
Text GLabel 4650 3700 0    50   Output ~ 0
CTL_BPF_15
Text GLabel 4650 3600 0    50   Output ~ 0
CTL_BPF_10
Wire Wire Line
	4650 3600 4800 3600
Wire Wire Line
	4800 3700 4650 3700
Wire Wire Line
	4650 3800 4800 3800
Wire Wire Line
	5600 4000 5750 4000
Wire Wire Line
	5600 4200 5750 4200
$Comp
L Device:C C?
U 1 1
P 7400 1550
AR Path="/62C0C022/63ACB0AC" Ref="C?"  Part="1" 
AR Path="/62CCEF11/63ACB0AC" Ref="C?"  Part="1" 
AR Path="/63ACB0AC" Ref="C4"  Part="1" 
F 0 "C4" H 7515 1596 50  0000 L CNN
F 1 "0.1u" H 7515 1505 50  0000 L CNN
F 2 "" H 7438 1400 50  0001 C CNN
F 3 "~" H 7400 1550 50  0001 C CNN
	1    7400 1550
	1    0    0    -1  
$EndComp
Wire Wire Line
	7200 1300 7400 1300
$Comp
L power:GND #PWR06
U 1 1
P 7400 1850
F 0 "#PWR06" H 7400 1600 50  0001 C CNN
F 1 "GND" H 7405 1677 50  0001 C CNN
F 2 "" H 7400 1850 50  0001 C CNN
F 3 "" H 7400 1850 50  0001 C CNN
	1    7400 1850
	1    0    0    -1  
$EndComp
Wire Wire Line
	8350 1500 8350 1850
Wire Wire Line
	7400 1850 7400 1700
Wire Wire Line
	7400 1400 7400 1300
Connection ~ 7400 1300
Wire Wire Line
	7400 1300 7600 1300
$Comp
L Device:L_Core_Ferrite L1
U 1 1
P 9950 2350
F 0 "L1" H 10038 2396 50  0000 L CNN
F 1 "23T @ FT50-43" H 10038 2305 50  0000 L CNN
F 2 "" H 9950 2350 50  0001 C CNN
F 3 "~" H 9950 2350 50  0001 C CNN
	1    9950 2350
	1    0    0    -1  
$EndComp
$Comp
L power:GND #PWR010
U 1 1
P 9950 2800
F 0 "#PWR010" H 9950 2550 50  0001 C CNN
F 1 "GND" H 9955 2627 50  0001 C CNN
F 2 "" H 9950 2800 50  0001 C CNN
F 3 "" H 9950 2800 50  0001 C CNN
	1    9950 2800
	1    0    0    -1  
$EndComp
Wire Wire Line
	9950 2800 9950 2500
Wire Wire Line
	9650 2050 9950 2050
Wire Wire Line
	9950 2050 9950 2200
Connection ~ 9950 2050
Wire Wire Line
	9950 2050 10700 2050
Text Notes 10050 2700 0    50   ~ 0
Static bleeder\n(optional)
$Sheet
S 1800 3000 900  400 
U 63B927EB
F0 "BPF Relays 1" 50
F1 "bpf-relays-1.sch" 50
$EndSheet
$Sheet
S 1800 3650 900  400 
U 63B92DDC
F0 "BPF Relays 2" 50
F1 "bpf-relays-2.sch" 50
$EndSheet
$Sheet
S 1800 2350 900  400 
U 63B3DD40
F0 "Extra RX Filters" 50
F1 "extra-rx-filters.sch" 50
$EndSheet
$EndSCHEMATC
